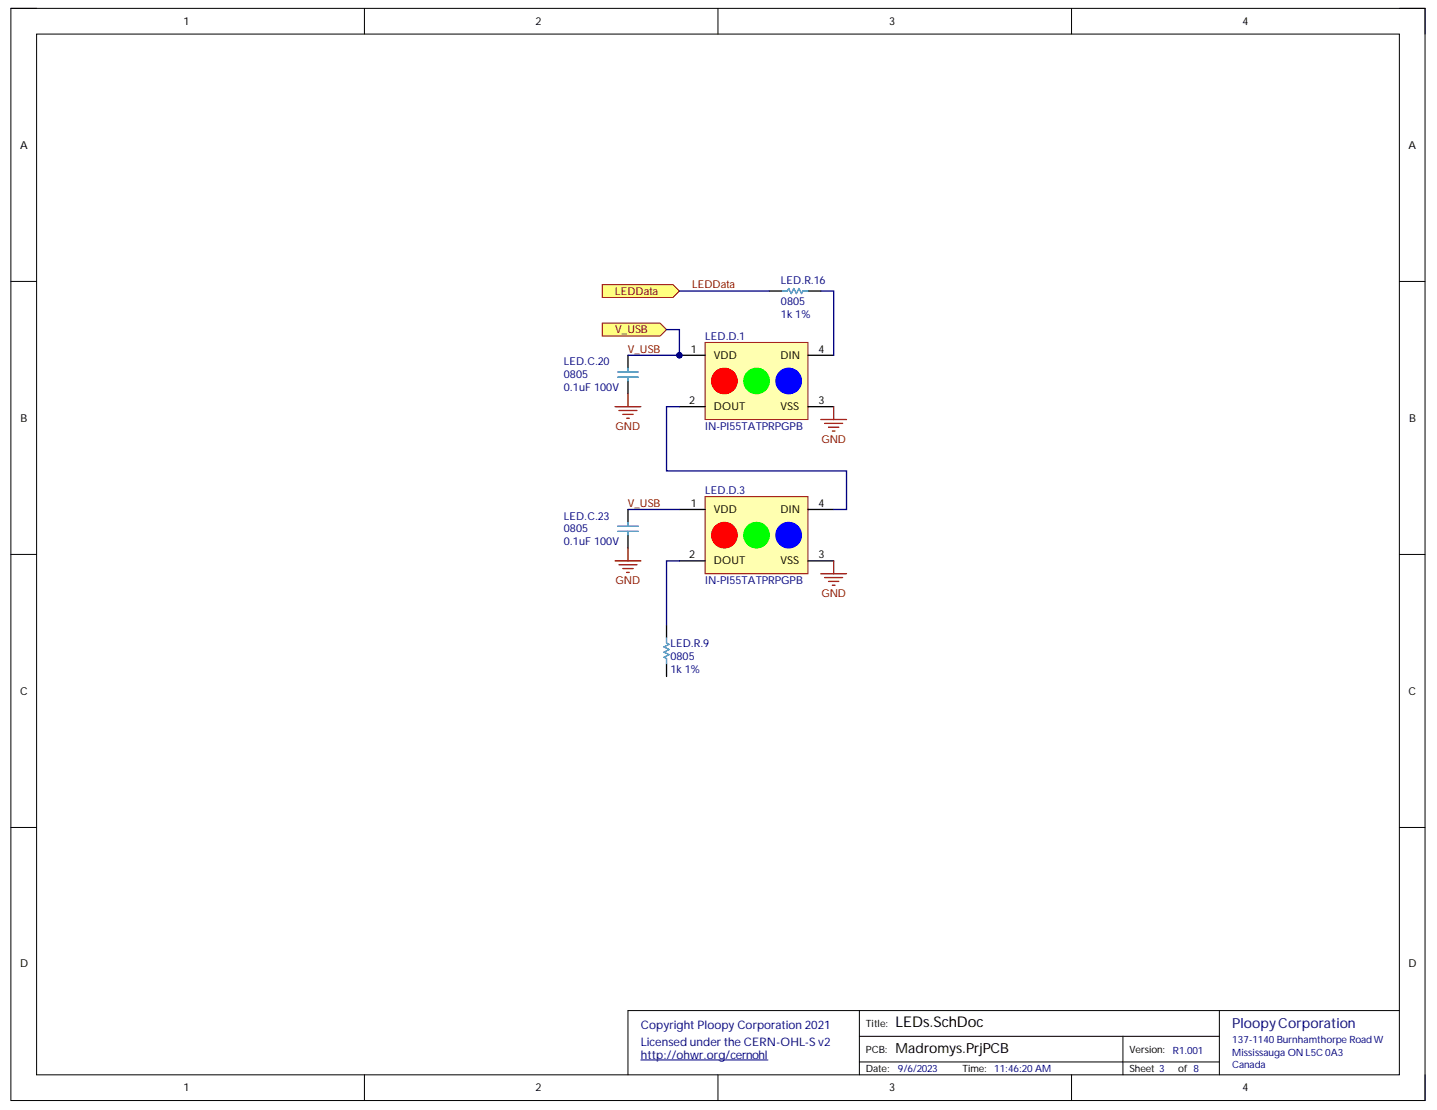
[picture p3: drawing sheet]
<svg xmlns="http://www.w3.org/2000/svg" width="279mm" height="216mm" viewBox="0 0 279 216" stroke-linecap="round" stroke-linejoin="round" font-family="sans-serif">
<path d="M2.1 1.6h275v212.5h-275z" fill="none" stroke="#000" stroke-width=".19"/>
<path d="M7.1 6.6h265v202.5h-265z" fill-rule="evenodd" fill="#fff"/>
<g fill="none" stroke="#000" stroke-width=".19">
<path d="M2.1 1.6h5M7.1 6.6h265v202.5h-265zM70.9 1.6v5M139.6 1.6v5M208.3 1.6v5M272.1 1.6h5v5M2.1 54.7h5M272.1 54.7h5M2.1 107.8h5M272.1 107.8h5M2.1 160.9h5M272.1 160.9h5"/>
<path d="M167.1 196.6v12.5M237.1 196.6v12.5M272.1 196.6h-150v12.5M70.9 209.1v5M139.6 209.1v5M167.1 201.6h70M167.1 206.6h70M208.3 209.1v5M218.3 201.6v7.5M277.1 209.1v5"/>
</g>
<path d="M124.6 206.2h24.7" fill="none" stroke="#000080" stroke-width=".19"/>
<circle cx="132.1" cy="69.1" r=".5" fill="#000080"/>
<circle cx="132.1" cy="69.1" r=".5" fill="none" stroke="#000080" stroke-width=".19"/>
<path d="M137.1 66.6h20v15h-20z" fill-rule="evenodd" fill="#ffffb0"/>
<path d="M137.1 66.6h20v15h-20z" fill="none" stroke="#800000" stroke-width=".19"/>
<path d="M132.1 79.1h5M132.1 69.1h5M157.1 69.1h5" fill="none" stroke="#000" stroke-width=".25"/>
<circle cx="132.1" cy="69.1" r=".5" fill="#000080"/>
<circle cx="132.1" cy="69.1" r=".5" fill="none" stroke="#000080" stroke-width=".19"/>
<path d="M157.1 79.1h5" fill="none" stroke="#000" stroke-width=".25"/>
<circle cx="140.8" cy="74.1" r="2.5" fill="#f00"/>
<circle cx="140.8" cy="74.1" r="2.5" fill="none" stroke="#f00" stroke-width=".19"/>
<circle cx="147.1" cy="74.1" r="2.5" fill="#0f0"/>
<circle cx="147.1" cy="74.1" r="2.5" fill="none" stroke="#0f0" stroke-width=".19"/>
<circle cx="153.3" cy="74.1" r="2.5" fill="#00f"/>
<circle cx="153.3" cy="74.1" r="2.5" fill="none" stroke="#00f" stroke-width=".19"/>
<path d="M137.1 96.6h20v15h-20z" fill-rule="evenodd" fill="#ffffb0"/>
<path d="M137.1 96.6h20v15h-20z" fill="none" stroke="#800000" stroke-width=".19"/>
<path d="M132.1 99.1h5M157.1 99.1h5M132.1 109.1h5M157.1 109.1h5" fill="none" stroke="#000" stroke-width=".25"/>
<circle cx="140.8" cy="104.1" r="2.5" fill="#f00"/>
<circle cx="140.8" cy="104.1" r="2.5" fill="none" stroke="#f00" stroke-width=".19"/>
<circle cx="147.1" cy="104.1" r="2.5" fill="#0f0"/>
<circle cx="147.1" cy="104.1" r="2.5" fill="none" stroke="#0f0" stroke-width=".19"/>
<circle cx="153.3" cy="104.1" r="2.5" fill="#00f"/>
<circle cx="153.3" cy="104.1" r="2.5" fill="none" stroke="#00f" stroke-width=".19"/>
<g fill="none" stroke="#800000" stroke-width=".25">
<path d="M119.6 79.1h5M120.3 79.8h3.5M122.1 76.6v2.5M162.1 79.1v2.5M121.1 80.6h2M121.9 81.4h.4M159.6 81.6h5M160.3 82.4h3.5M161.1 83.1h2M161.8 83.9h.5M119.6 109.1h5M120.3 109.8h3.5"/>
<path d="M121.1 110.6h2M121.9 111.3h.4M122.1 106.6v2.5M159.6 111.6h5M160.3 112.3h3.5M161.1 113.1h2M161.8 113.8h.5M162.1 109.1v2.5"/>
</g>
<path d="M149.6 56.6h2.5M157.1 56.6h2.5M122.1 69.1v2.5M122.1 74.1v2.5M122.1 99.1v2.5M122.1 104.1v2.5" fill="none" stroke="#000" stroke-width=".25"/>
<path d="M152.1 56.6h1l.2-.5 .5 1 .5-1 .5 1 .5-1 .5 1 .3-.5h1M120.1 73.4h4M120.1 72.4h4M122.1 71.6v.8M122.1 73.4v.7M120.1 103.3h4M120.1 102.3h4M122.1 101.6v.7M122.1 103.3v.8" fill="none" stroke="#009cca" stroke-width=".25"/>
<path d="M117.1 55.4h13.7l1.3 1.2-1.3 1.3h-13.7z" fill-rule="evenodd" fill="#ffff80"/>
<path d="M117.1 55.4h13.7l1.3 1.2-1.3 1.3h-13.7z" fill="none" stroke="#800000" stroke-width=".19"/>
<path d="M117.1 62.9h11.2l1.3 1.2-1.3 1.3h-11.2z" fill-rule="evenodd" fill="#ffff80"/>
<path d="M117.1 62.9h11.2l1.3 1.2-1.3 1.3h-11.2z" fill="none" stroke="#800000" stroke-width=".19"/>
<path d="M129.6 121.6v2.5M129.6 129.1v2.5" fill="none" stroke="#000" stroke-width=".25"/>
<path d="M129.6 124.1v1l.5 .2-1 .5 1 .5-1 .5 1 .5-1 .5 .5 .3v1" fill="none" stroke="#009cca" stroke-width=".25"/>
<path d="M129.6 64.1h2.5v5h-10M122.1 99.1h10" fill="none" stroke="#000080" stroke-width=".25"/>
<circle cx="132.1" cy="69.1" r=".5" fill="#000080"/>
<circle cx="132.1" cy="69.1" r=".5" fill="none" stroke="#000080" stroke-width=".19"/>
<path d="M132.1 56.6h17.5M159.6 56.6h2.5v12.5M132.1 79.1h-2.5v12.5h35v7.5h-2.5M132.1 109.1h-2.5v12.5" fill="none" stroke="#000080" stroke-width=".25"/>
<text font-size="2.9" x="174.1" y="199.8">LEDs.SchDoc</text>
<text font-size="2.7" fill="#000080" x="239.6" y="200">PloopyCorporation</text>
<text font-size="2.7" x="174.1" y="204.8">Madromys.PrjPCB</text>
<g font-size="2.3" fill="#000080">
<text x="124.6" y="200.2">Copyright Ploopy Corporation 2021</text>
<text x="124.6" y="203.4">Licensed under the CERN-OHL-S v2</text>
<text x="124.6" y="205.9">http://ohwr.org/cernohl</text>
</g>
<g font-size="2.1">
<text x="35.7" y="4.8">1</text>
<text x="104.1" y="4.8">2</text>
<text x="172.9" y="4.8">3</text>
<text x="241.6" y="4.8">4</text>
<text x="3.9" y="28.9">A</text>
<text x="273.8" y="28.9">A</text>
<text x="134.3" y="68.6">1</text>
<text x="138.8" y="69.9">VDD</text>
<text x="151.8" y="69.9">DIN</text>
<text x="159.1" y="68.6">4</text>
<text x="4" y="82">B</text>
<text x="134" y="78.6">2</text>
<text x="138.8" y="79.8">DOUT</text>
<text x="151.8" y="79.8">VSS</text>
<text x="159.1" y="78.6">3</text>
<text x="274" y="82">B</text>
<text x="134.3" y="98.5">1</text>
<text x="138.8" y="99.8">VDD</text>
<text x="151.8" y="99.8">DIN</text>
<text x="159.1" y="98.5">4</text>
<text x="134" y="108.6">2</text>
<text x="138.8" y="109.8">DOUT</text>
<text x="151.8" y="109.8">VSS</text>
<text x="159.1" y="108.6">3</text>
<text x="3.9" y="135.2">C</text>
<text x="273.8" y="135.2">C</text>
<text x="3.9" y="188.2">D</text>
<text x="273.8" y="188.2">D</text>
<text x="35.7" y="212.3">1</text>
<text x="104.1" y="212.3">2</text>
<text x="172.9" y="212.3">3</text>
<text x="241.6" y="212.3">4</text>
</g>
<g font-size="2.1" fill="#800000">
<text x="119.6" y="57.3">LEDData</text>
<text x="134.6" y="56.1">LEDData</text>
<text x="119.6" y="64.8">V_USB</text>
<text x="122.1" y="68.6">V_USB</text>
<text x="119.7" y="83.6">GND</text>
<text x="159.7" y="86.1">GND</text>
<text x="122.1" y="98.5">V_USB</text>
<text x="119.7" y="113.6">GND</text>
<text x="159.7" y="116">GND</text>
</g>
<g font-size="2.1" fill="#000080">
<text x="151.8" y="55.3">LED.R.16</text>
<text x="151.8" y="59.3">0805</text>
<text x="151.8" y="61.8">1k 1%</text>
<text x="109.6" y="71">LED.C.20</text>
<text x="137.1" y="66.1">LED.D.1</text>
<text x="109.6" y="76">0.1uF 100V</text>
<text x="109.6" y="73.6">0805</text>
<text x="137.1" y="83.6">IN-PI55TATPRPGPB</text>
<text x="109.6" y="101.1">LED.C.23</text>
<text x="137.1" y="96.1">LED.D.3</text>
<text x="109.6" y="106.1">0.1uF 100V</text>
<text x="109.6" y="103.5">0805</text>
<text x="137.1" y="113.6">IN-PI55TATPRPGPB</text>
<text x="130.4" y="125.8">LED.R.9</text>
<text x="130.4" y="130.8">1k 1%</text>
<text x="130.4" y="128.3">0805</text>
</g>
<g font-size="1.9">
<text x="168.3" y="199.9">Title:</text>
<text x="168.3" y="208.6">Date:</text>
<text x="168.3" y="204.8">PCB:</text>
<text x="187.1" y="208.6">Time:</text>
<text x="219.6" y="204.8">Version:</text>
<text x="219.6" y="208.6">Sheet 3</text>
<text x="229.1" y="208.6">of 8</text>
</g>
<g font-size="1.9" fill="#000080">
<text x="239.6" y="202.8">137-1140 Burnhamthorpe Road W</text>
<text x="174.6" y="208.6">9/6/2023</text>
<text x="193.3" y="208.6">11:46:20 AM</text>
<text x="228.1" y="205.1">R1.001</text>
<text x="239.6" y="205.3">Mississauga ON L5C 0A3</text>
<text x="239.6" y="207.8">Canada</text>
</g>
</svg>
